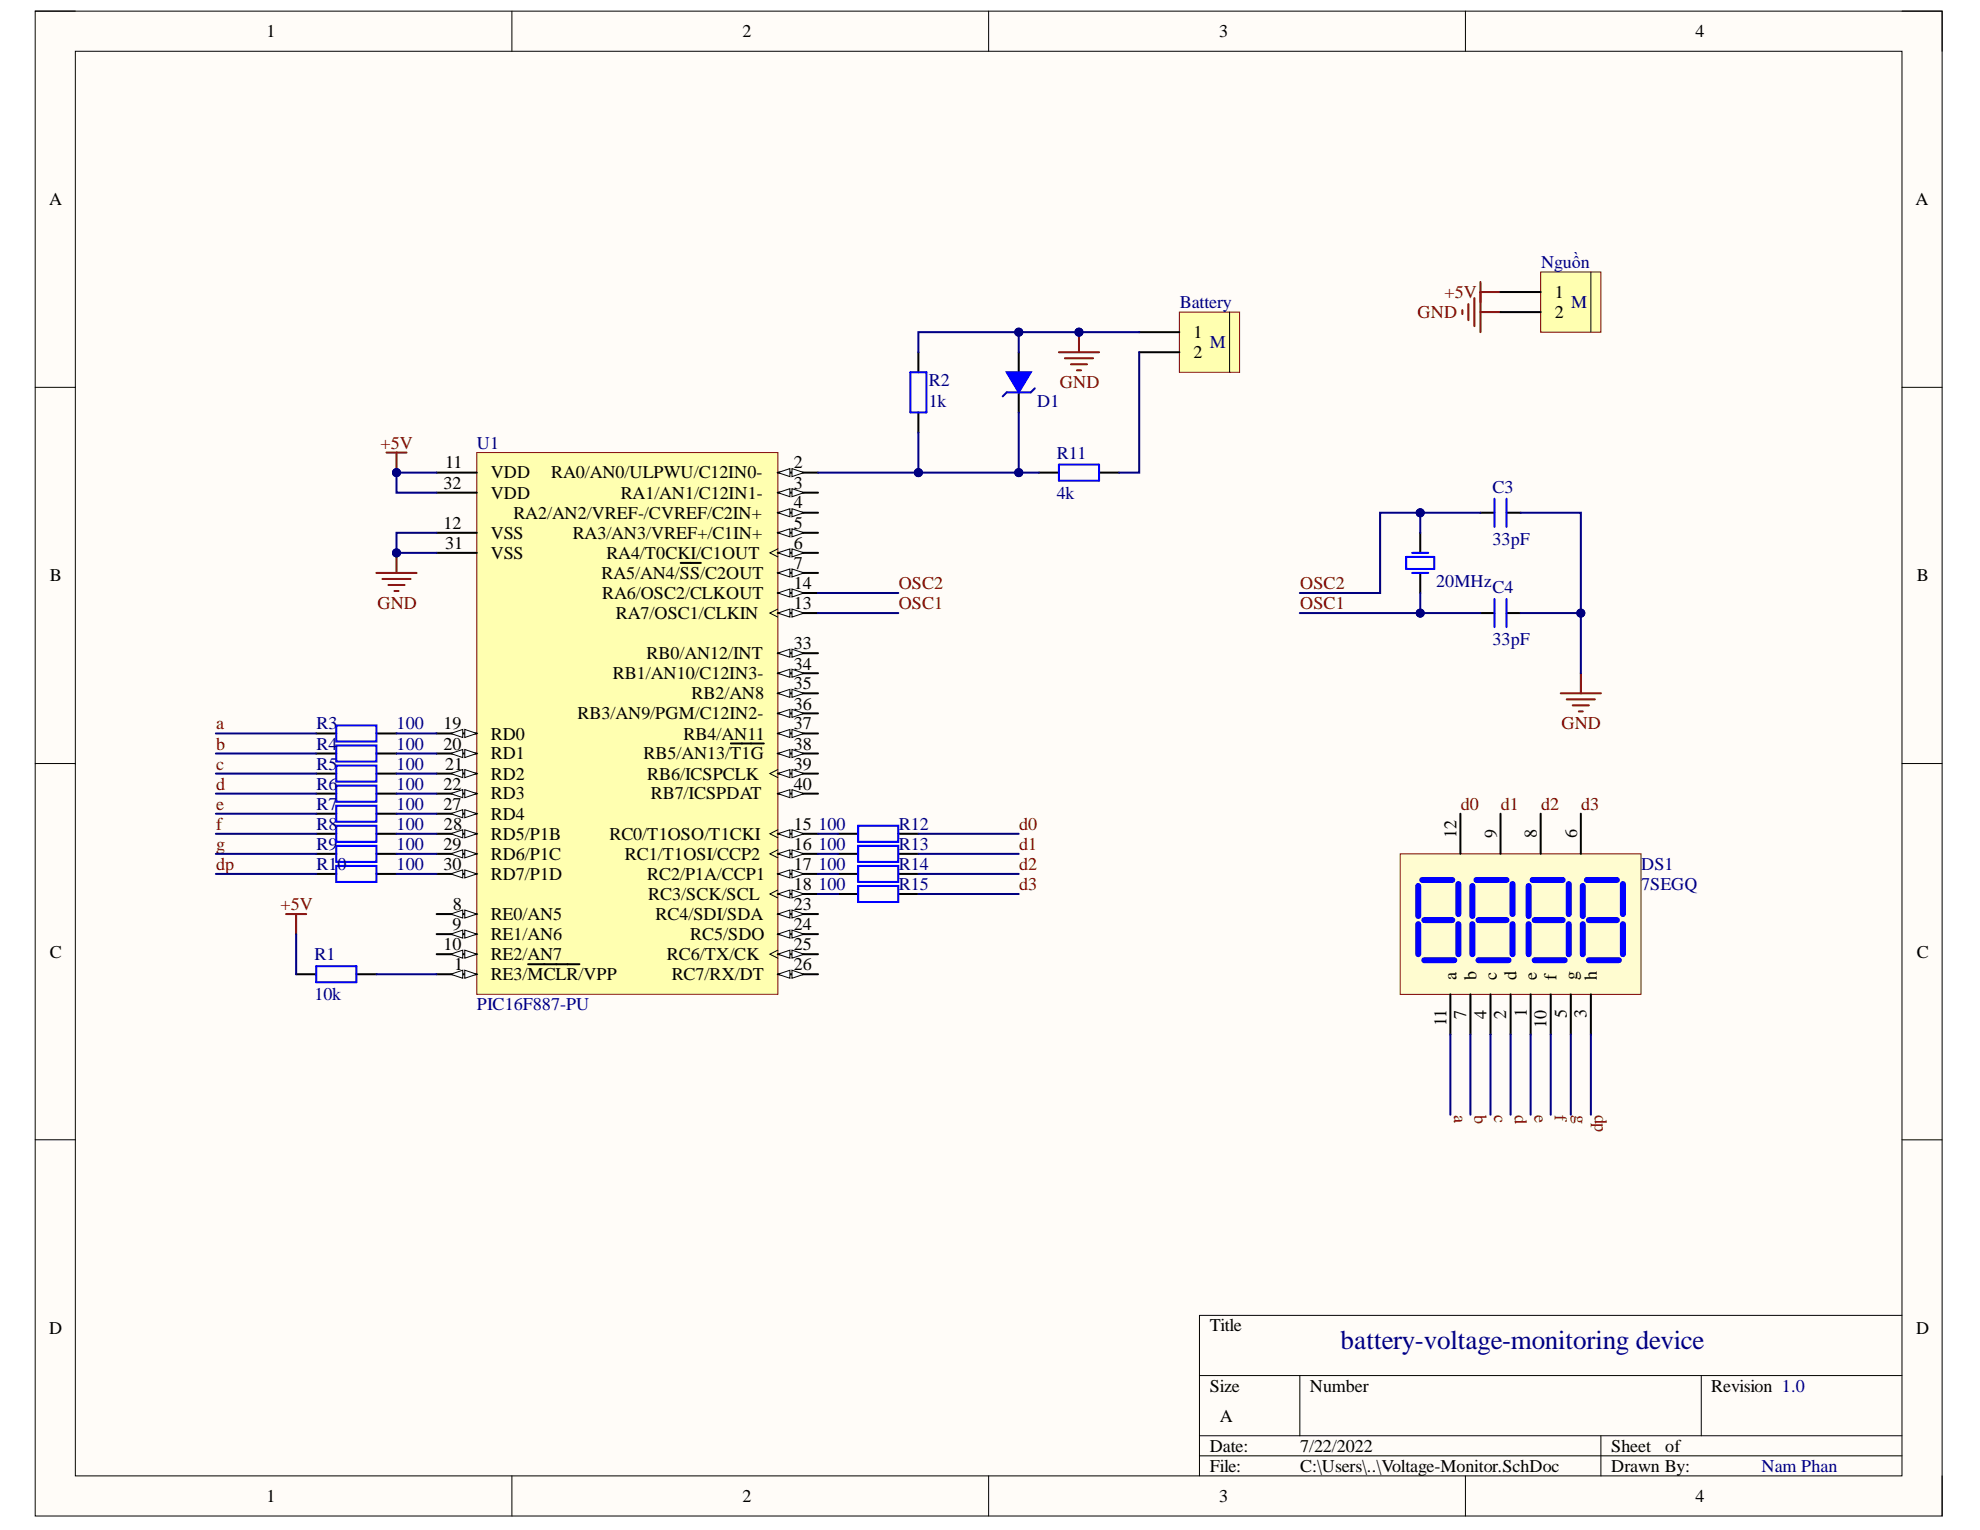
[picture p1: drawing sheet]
# Altium project Voltage-Monitor.PrjPcb
1 sheet, 23 parts. Net scope: global (net labels, ports and power ports of the same name join across sheets).
Board file: PCB1.PcbDoc

## Sheet Voltage-Monitor.SchDoc
size A

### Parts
Battery  Header 2 - M  [Medium - Header 2]  (value not drawn)
C3  33pF  [CN1.5]
C4  33pF  [CN1.5]
D1  Diode Zener  [D1A]  (value not drawn)
DS1  7SEGQ  [LED7SEG-4-0.56]
Nguồn  Header 2 - M  [Medium - Header 2]  (value not drawn)
R1  10k  [R1/4W]
R2  1k  [R1/4W]
R3  100  [RESC-0603 (1608)]
R4  100  [RESC-0603 (1608)]
R5  100  [RESC-0603 (1608)]
R6  100  [RESC-0603 (1608)]
R7  100  [RESC-0603 (1608)]
R8  100  [RESC-0603 (1608)]
R9  100  [RESC-0603 (1608)]
R10  100  [RESC-0603 (1608)]
R11  4k  [R1/4W]
R12  100  [RESC-0603 (1608)]
R13  100  [RESC-0603 (1608)]
R14  100  [RESC-0603 (1608)]
R15  100  [RESC-0603 (1608)]
U1  PIC16F887-PU  [DIP40/W0.6]
Y1  20MHz  [XT2]

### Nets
+5V: Nguồn.1 R1.1 U1.11(VDD) U1.32(VDD)
GND: Battery.1 C3.2 C4.2 D1.1(A) Nguồn.2 R2.2 U1.12(VSS) U1.31(VSS)
a: DS1.11(a) R3.1
b: DS1.7(b) R4.1
c: DS1.4(c) R5.1
d: DS1.2(d) R6.1
d0: DS1.12(V1) R12.2
d1: DS1.9(V2) R13.2
d2: DS1.8(V3) R14.2
d3: DS1.6(V4) R15.2
dp: DS1.3(h) R10.1
e: DS1.1(e) R7.1
f: DS1.10(f) R8.1
g: DS1.5(g) R9.1
OSC1: C4.1 U1.13(RA7/OSC1/CLKIN) Y1.1(OSC1)
OSC2: C3.1 U1.14(RA6/OSC2/CLKOUT) Y1.2(OSC2)
NetBattery_2: Battery.2 R11.2
NetD1_2: D1.2(K) R2.1 R11.1 U1.2(RA0/AN0/ULPWU/C12IN0-)
NetR1_2: R1.2 U1.1(RE3/~{MCLR}/VPP)
NetR3_2: R3.2 U1.19(RD0)
NetR4_2: R4.2 U1.20(RD1)
NetR5_2: R5.2 U1.21(RD2)
NetR6_2: R6.2 U1.22(RD3)
NetR7_2: R7.2 U1.27(RD4)
NetR8_2: R8.2 U1.28(RD5/P1B)
NetR9_2: R9.2 U1.29(RD6/P1C)
NetR10_2: R10.2 U1.30(RD7/P1D)
NetR12_1: R12.1 U1.15(RC0/T1OSO/T1CKI)
NetR13_1: R13.1 U1.16(RC1/T1OSI/CCP2)
NetR14_1: R14.1 U1.17(RC2/P1A/CCP1)
NetR15_1: R15.1 U1.18(RC3/SCK/SCL)

Not connected (* = marked no-connect by the designer): U1 3(RA1/AN1/C12IN1-) 4(RA2/AN2/VREF-/CVREF/C2IN+) 5(RA3/AN3/VREF+/C1IN+) 6(RA4/T0CKI/C1OUT) 7(RA5/AN4/~{SS}/C2OUT) 8(RE0/AN5) 9(RE1/AN6) 10(RE2/AN7) 23(RC4/SDI/SDA) 24(RC5/SDO) 25(RC6/TX/CK) 26(RC7/RX/DT) 33(RB0/AN12/INT) 34(RB1/AN10/C12IN3-) 35(RB2/AN8) 36(RB3/AN9/PGM/C12IN2-) 37(RB4/AN11) 38(RB5/AN13/~{T1G}) 39(RB6/ICSPCLK) 40(RB7/ICSPDAT)

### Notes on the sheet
- battery-voltage-monitoring device
- 1.0
- Nam Phan
